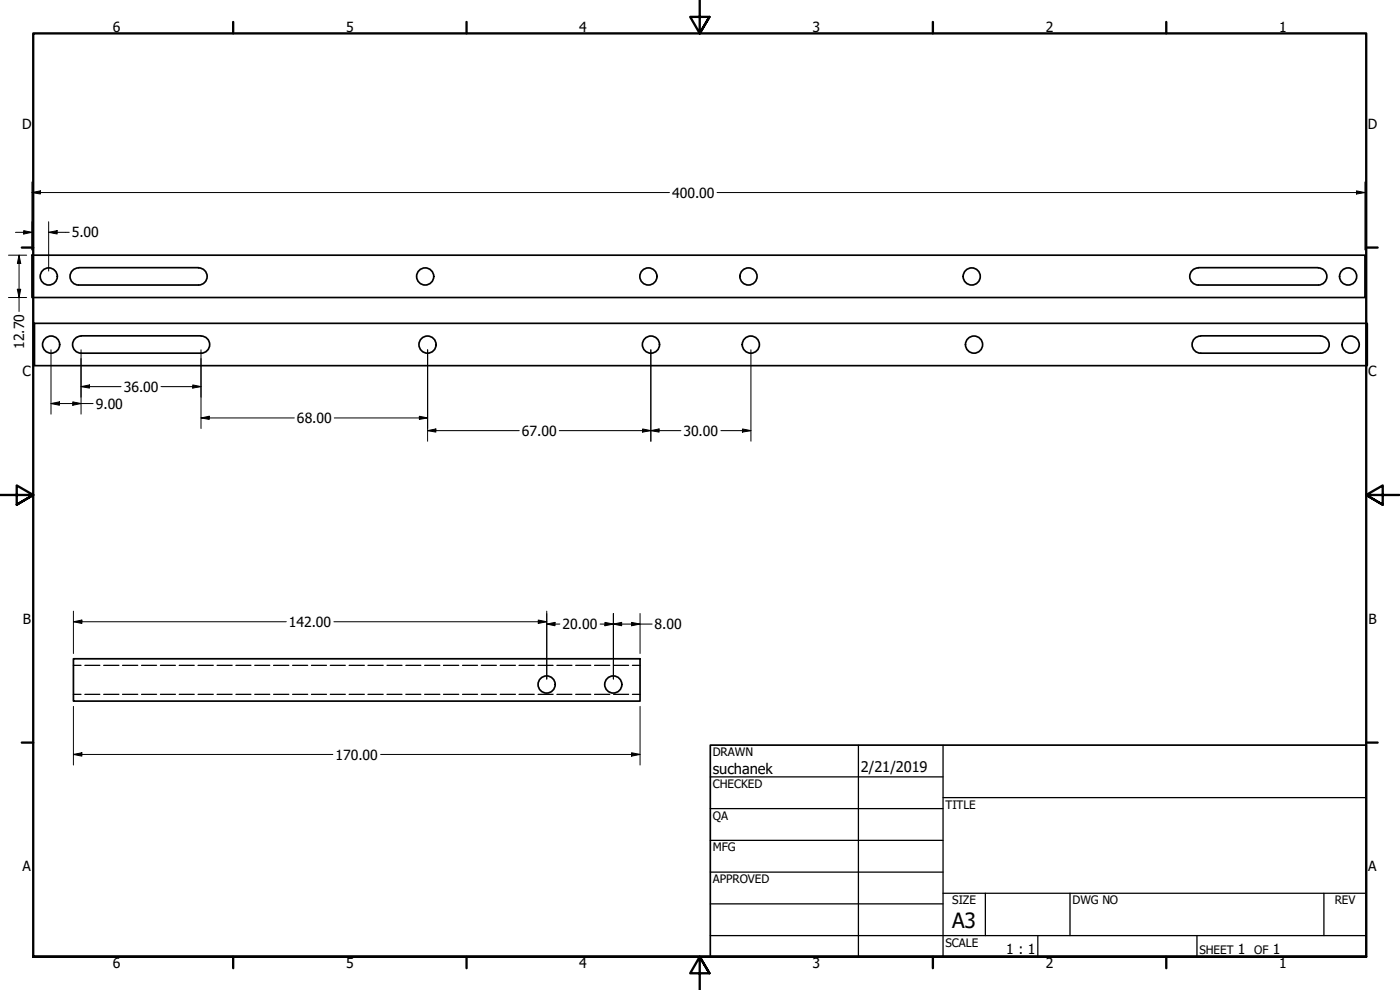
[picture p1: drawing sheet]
<svg xmlns="http://www.w3.org/2000/svg" width="420mm" height="297mm" viewBox="0 0 420 297" stroke-linecap="round" stroke-linejoin="round" font-family="sans-serif">
<!-- layer: Hidden (ANSI) -->
<g fill="none" stroke="#000" stroke-width=".38">
<path d="M22 199.6h2.3M25.5 199.6h4.5M31.1 199.6h4.6M36.8 199.6h4.5M42.5 199.6h4.5M48.1 199.6h4.5M53.8 199.6h4.5M59.4 199.6h4.6M65.2 199.6h4.5M70.8 199.6h4.5M76.5 199.6h4.5M82.1 199.6h4.6"/>
<path d="M87.8 199.6h4.5M93.5 199.6h4.5M99.1 199.6h4.5M104.8 199.6h4.5M110.4 199.6h4.6M116.1 199.6h4.5M121.8 199.6h4.5M127.4 199.6h4.6M133.1 199.6h4.6M138.8 199.6h4.5M144.5 199.6h4.5M150.1 199.6h4.6"/>
<path d="M155.8 199.6h4.5M161.5 199.6h4.5M167.1 199.6h4.5M172.8 199.6h4.5M178.4 199.6h4.6M184.1 199.6h4.6M189.8 199.6h2.3M22 208.3h2.3M25.5 208.3h4.5M31.1 208.3h4.6M36.8 208.3h4.5M42.5 208.3h4.5"/>
<path d="M48.1 208.3h4.5M53.8 208.3h4.5M59.4 208.3h4.6M65.2 208.3h4.5M70.8 208.3h4.5M76.5 208.3h4.5M82.1 208.3h4.6M87.8 208.3h4.5M93.5 208.3h4.5M99.1 208.3h4.5M104.8 208.3h4.5M110.4 208.3h4.6"/>
<path d="M116.1 208.3h4.5M121.8 208.3h4.5M127.4 208.3h4.6M133.1 208.3h4.6M138.8 208.3h4.5M144.5 208.3h4.5M150.1 208.3h4.6M155.8 208.3h4.5M161.5 208.3h4.5M167.1 208.3h4.5M172.8 208.3h4.5M178.4 208.3h4.6"/>
<path d="M184.1 208.3h4.6M189.8 208.3h2.3"/>
</g>
<!-- layer: Visible (ANSI) -->
<g fill="none" stroke="#000" stroke-width=".51">
<path d="M9.6 76.6h400v12.7h-400zM10.4 97h399.9v12.7h-399.9zM23.6 80.4a2.57 2.57 0 0 0-2.6 2.5 2.57 2.57 0 0 0 2.6 2.6M23.6 80.3h36M23.6 85.5h36M59.6 80.4a2.57 2.57 0 0 1 2.6 2.5 2.57 2.57 0 0 1-2.6 2.6M359.6 80.3h36M359.6 80.4a2.57 2.57 0 0 0-2.5 2.5 2.57 2.57 0 0 0 2.5 2.6h36a2.57 2.57 0 0 0 2.6-2.6 2.57 2.57 0 0 0-2.6-2.5M24.3 100.8h36M24.4 100.8a2.57 2.57 0 0 0-2.6 2.6 2.57 2.57 0 0 0 2.6 2.6M60.4 100.8a2.57 2.57 0 0 1 2.5 2.6 2.57 2.57 0 0 1-2.5 2.6h-36.1M360.3 100.8a2.57 2.57 0 0 0-2.5 2.6 2.57 2.57 0 0 0 2.6 2.6h35.9a2.57 2.57 0 0 0 2.6-2.6 2.57 2.57 0 0 0-2.6-2.6"/>
<path d="M360.4 100.8h35.9M22 197.7h170.1v12.7h-170.1z"/>
<circle cx="14.6" cy="82.9" r="2.57"/>
<circle cx="127.6" cy="82.9" r="2.57"/>
<circle cx="194.6" cy="82.9" r="2.57"/>
<circle cx="224.6" cy="82.9" r="2.57"/>
<circle cx="291.6" cy="82.9" r="2.57"/>
<circle cx="404.6" cy="82.9" r="2.57"/>
<circle cx="15.3" cy="103.4" r="2.57"/>
<circle cx="128.3" cy="103.4" r="2.57"/>
<circle cx="195.4" cy="103.4" r="2.57"/>
<circle cx="225.3" cy="103.4" r="2.57"/>
<circle cx="292.3" cy="103.4" r="2.57"/>
<circle cx="405.4" cy="103.4" r="2.57"/>
<circle cx="164.1" cy="205.4" r="2.57"/>
<circle cx="184.1" cy="205.4" r="2.57"/>
</g>
<!-- layer: Border (ANSI) -->
<g fill="none" stroke="#000" stroke-width=".7">
<path d="M70 6.6v3.4M140 6.6v3.4M210 0v10l-2.9-4.9h5.8l-2.9 4.9 2.9-4.9M280 6.6v3.4M350 6.6v3.4M6.5 74.3h3.5M410 74.3h3.4M0 148.5h10l-5-2.8v5.7l5-2.9-5 2.9M420 148.5h-10l5-2.8v5.7l-5-2.9 5 2.9M6.5 222.8h3.5M410 222.8h3.4M10 287.1v-277.1h400v277.1h-400h400"/>
<path d="M70 287.1v3.4M140 287.1v3.4M212.9 292l-2.9-4.9 2.9 4.9h-5.8l2.9-4.9v9.9M280 287.1v3.4M350 287.1v3.4"/>
</g>
<!-- layer: Title (ANSI) -->
<g fill="none" stroke="#000" stroke-width=".38">
<path d="M213.2 233.1h69.8M257.6 223.6v63.5M283 239.3h127M283 223.6v63.5M213.2 242.6h69.8M213.2 252.1h69.8M213.2 261.7h69.8M213.2 271.2h69.8M283 268h127M295.7 268v12.7M321.1 268v12.7M397.3 268v12.7"/>
<path d="M213.2 280.7h196.8M311.5 280.7v6.4M359.2 280.7v6.4"/>
</g>
<path d="M213.2 223.6h196.8v63.5h-196.8z" fill="none" stroke="#000" stroke-width=".51"/>
<!-- layer: Dimension (ANSI) -->
<g fill="none" stroke="#000" stroke-width=".3">
<path d="M9.6 57.8l2.5-.5v.9zM9.6 57.8h191.3M9.6 54.6v20.4M215.2 57.8h194.4M407.1 57.3l2.5 .5-2.5 .4zM409.6 54.6v20.4M2.5 76.6h5.5M4.6 69.7h5M5.7 76.6l.5 2.4h-1zM5.7 76.6v16.9M7.1 69.2l2.5 .5-2.5 .5zM14.6 69.7l2.5-.5v1z"/>
<path d="M14.6 69.7h6.2M14.6 66.5v14.8M2.5 89.3h5.5M5.2 86.8h1l-.5 2.5zM15.3 105v19.3M24.3 116l2.6-.5v.9zM24.3 105v19.3M24.3 116h12M48.3 116h12M57.8 115.5l2.5 .5-2.5 .4zM60.3 105v23.6M128.3 105v27.4"/>
<path d="M195.3 105v27.4M225.4 105v27.4M15.3 121.1l2.5-.5v1zM15.3 121.1h12.6M21.8 120.6l2.5 .5-2.5 .5zM60.3 125.4l2.5-.5v.9zM60.3 125.4h28M100.3 125.4h28M125.9 124.9l2.4 .5-2.4 .4zM128.3 129.2l2.5-.5v1zM128.3 129.2h27.5M167.8 129.2h36.5"/>
<path d="M192.8 128.7l2.5 .5-2.5 .5zM195.3 129.2l2.5-.5v1zM216.3 129.2h9.1M222.8 128.7l2.6 .5-2.6 .5zM22 186.5l2.6-.5v1.1zM22 183.4v12.7M22 186.5h63.9M100.2 186.5h63.9M161.5 186l2.6 .5-2.6 .6zM164.1 187.2l2.5-.5v1.1zM164.1 187.2h3.9M164.1 183.4v20.4"/>
<path d="M180.1 187.2h15.6M181.5 186.7l2.6 .5-2.6 .6zM184.1 187.2l2.5-.5v1.1zM184.1 184.1v19.7M189.5 186.7l2.6 .5-2.6 .6zM192.1 184.1v12M22 211.9v17.6M192.1 211.9v17.6M22 226.4l2.6-.5v1zM22 226.4h77.9M114.2 226.4h77.9M189.5 225.9l2.6 .5-2.6 .5z"/>
</g>
<g fill="#000">
<path d="M9.6 57.8l2.5-.5v.9z" fill-rule="evenodd"/>
<path d="M407.1 57.3l2.5 .5-2.5 .4z" fill-rule="evenodd"/>
<path d="M5.7 76.6l.5 2.4h-1z" fill-rule="evenodd"/>
<path d="M7.1 69.2l2.5 .5-2.5 .5z" fill-rule="evenodd"/>
<path d="M14.6 69.7l2.5-.5v1z" fill-rule="evenodd"/>
<path d="M5.2 86.8h1l-.5 2.5z" fill-rule="evenodd"/>
<path d="M24.3 116l2.6-.5v.9z" fill-rule="evenodd"/>
<path d="M57.8 115.5l2.5 .5-2.5 .4z" fill-rule="evenodd"/>
<path d="M15.3 121.1l2.5-.5v1z" fill-rule="evenodd"/>
<path d="M21.8 120.6l2.5 .5-2.5 .5z" fill-rule="evenodd"/>
<path d="M60.3 125.4l2.5-.5v.9z" fill-rule="evenodd"/>
<path d="M125.9 124.9l2.4 .5-2.4 .4z" fill-rule="evenodd"/>
<path d="M128.3 129.2l2.5-.5v1z" fill-rule="evenodd"/>
<path d="M192.8 128.7l2.5 .5-2.5 .5z" fill-rule="evenodd"/>
<path d="M195.3 129.2l2.5-.5v1z" fill-rule="evenodd"/>
<path d="M222.8 128.7l2.6 .5-2.6 .5z" fill-rule="evenodd"/>
<path d="M22 186.5l2.6-.5v1.1z" fill-rule="evenodd"/>
<path d="M161.5 186l2.6 .5-2.6 .6z" fill-rule="evenodd"/>
<path d="M164.1 187.2l2.5-.5v1.1z" fill-rule="evenodd"/>
<path d="M181.5 186.7l2.6 .5-2.6 .6z" fill-rule="evenodd"/>
<path d="M184.1 187.2l2.5-.5v1.1z" fill-rule="evenodd"/>
<path d="M189.5 186.7l2.6 .5-2.6 .6z" fill-rule="evenodd"/>
<path d="M22 226.4l2.6-.5v1z" fill-rule="evenodd"/>
<path d="M189.5 225.9l2.6 .5-2.6 .5z" fill-rule="evenodd"/>
</g>
<text font-size="6.3" x="285.8" y="278.6">A3</text>
<g font-size="4.4">
<text x="213.9" y="232.2">suchanek</text>
<text x="258.4" y="231.6">2/21/2019</text>
</g>
<g font-size="4.2">
<text x="33.8" y="9.6">6</text>
<text x="103.9" y="9.6">5</text>
<text x="173.9" y="9.6">4</text>
<text x="243.8" y="9.6">3</text>
<text x="313.9" y="9.6">2</text>
<text x="383.9" y="9.6">1</text>
<text x="6.7" y="38.7">D</text>
<text x="410.5" y="38.7">D</text>
<text x="201.7" y="59.3">400.00</text>
<text x="21.5" y="71.2">5.00</text>
<text x="7.2" y="104.7" transform="rotate(-90 7.2 104.7)">12.70</text>
<text x="6.8" y="113">C</text>
<text x="410.7" y="113">C</text>
<text x="37.1" y="117.5">36.00</text>
<text x="28.8" y="122.6">9.00</text>
<text x="89.1" y="126.9">68.00</text>
<text x="156.6" y="130.7">67.00</text>
<text x="205.1" y="130.7">30.00</text>
<text x="6.9" y="187.2">B</text>
<text x="86.7" y="188.1">142.00</text>
<text x="168.8" y="188.8">20.00</text>
<text x="196.5" y="188.8">8.00</text>
<text x="410.7" y="187.2">B</text>
<text x="100.7" y="227.9">170.00</text>
<text x="6.8" y="261.4">A</text>
<text x="410.7" y="261.4">A</text>
<text x="302" y="286.3">1 : 1</text>
<text x="371.5" y="286.2">1</text>
<text x="382" y="286.2">1</text>
<text x="33.8" y="290.5">6</text>
<text x="103.9" y="290.5">5</text>
<text x="173.9" y="290.5">4</text>
<text x="243.8" y="290.5">3</text>
<text x="313.9" y="290.5">2</text>
<text x="383.9" y="290.5">1</text>
</g>
<g font-size="3.5">
<text x="213.9" y="226.9">DRAWN</text>
<text x="213.9" y="236.4">CHECKED</text>
<text x="213.9" y="245.9">QA</text>
<text x="283.8" y="242.6">TITLE</text>
<text x="213.9" y="255.4">MFG</text>
<text x="213.9" y="265">APPROVED</text>
<text x="285.8" y="271.3">SIZE</text>
<text x="321.9" y="271.3">DWG NO</text>
<text x="400.6" y="271.3">REV</text>
<text x="283.8" y="284">SCALE</text>
<text x="360" y="286.2">SHEET</text>
<text x="376.4" y="286.2">OF</text>
</g>
</svg>
